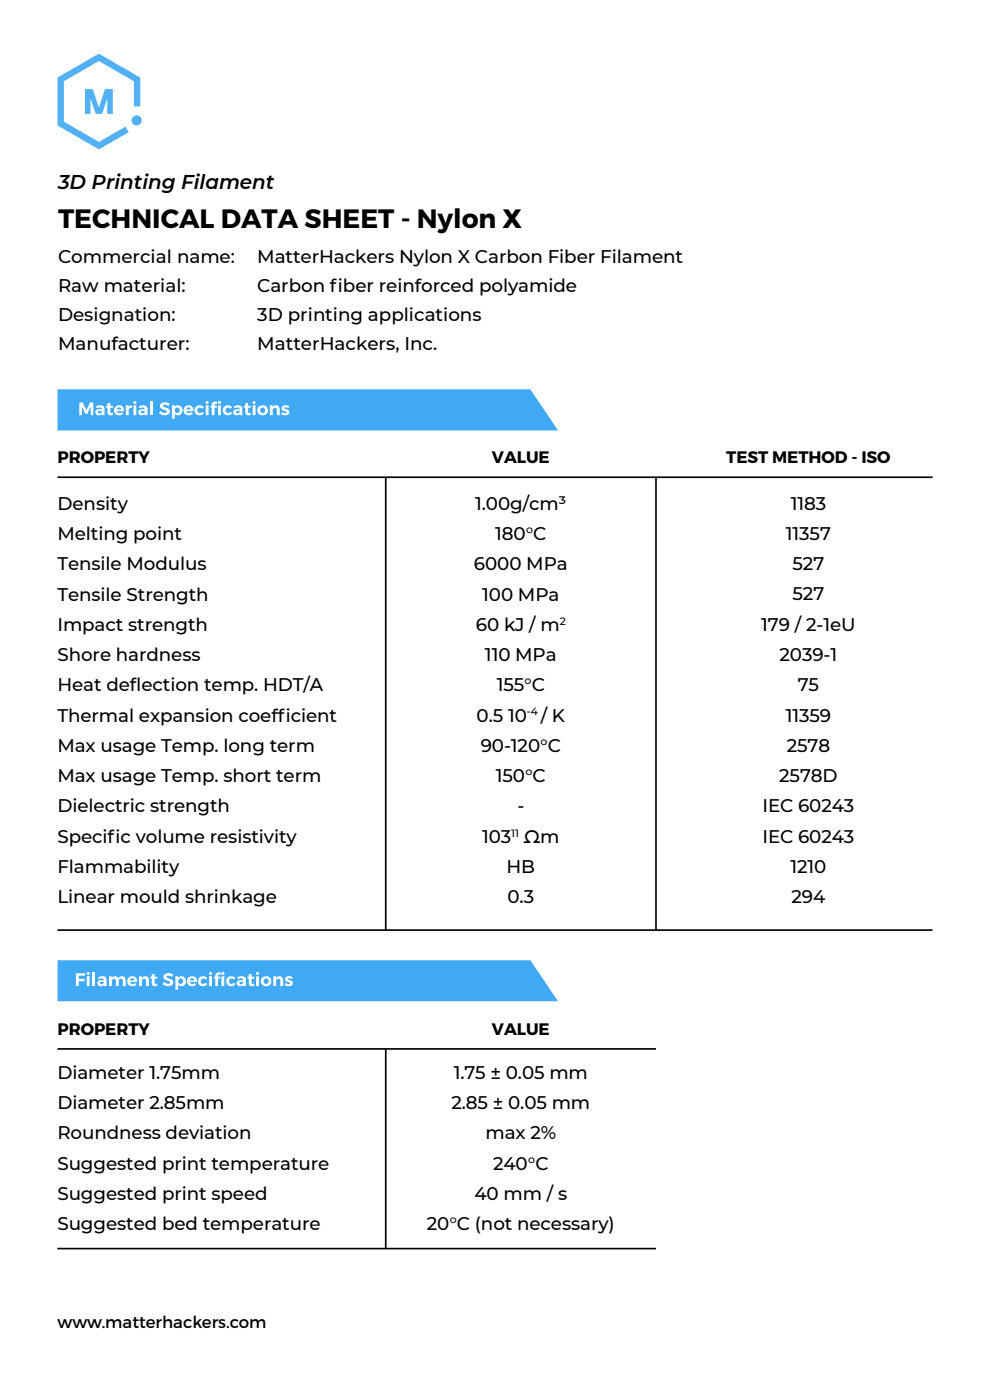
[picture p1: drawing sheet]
<svg xmlns="http://www.w3.org/2000/svg" width="210mm" height="297mm" viewBox="0 0 210 297" stroke-linecap="round" stroke-linejoin="round" font-family="sans-serif">
<g fill="#3fa9f5">
<path d="M12.2 16.5l8.8-5.1 8.8 5.1v6.1h-1.4v-5.4l-7.4-4.2-7.5 4.2v8.6l7.5 4.3 5.6-3.2 .7 1.2-6.3 3.6-8.8-5.1z"/>
<path d="M18 18.9h1.7l1.3 3.9 1.3-3.9h1.6v5.3h-1.1v-3.3l-1.1 3.3h-1.4l-1.1-3.3v3.3h-1.2z"/>
<path d="M12.2 82.6h100.3l5.9 8.7h-106.2z"/>
<path d="M12.2 203.7h100.3l5.9 8.7h-106.2z"/>
<circle cx="29" cy="25.5" r="1.08"/>
</g>
<path d="M12.2 101.2h185.6M81.8 101.2v96.1M139.2 101.2v96.1M12.2 197.3h185.6M12.2 222.5h127M81.8 222.5v42.4M12.2 264.9h127" fill="none" stroke="#000" stroke-width=".35"/>
<g fill="#fff">
<path d="M16.1 206.5h2v.5h-1.4v.7h1.2v.5h-1.2v1h-.6z"/>
<path d="M19.6 206.3h.6v2.9h-.6z"/>
<path d="M23.1 207.1h.6v.4a.8 .8 0 0 1 1.4 .1 .79 .79 0 0 1 .9-.5 .79 .79 0 0 1 .7 .8v1.3h-.6l-.1-1.4-.3-.2-.5 .3v1.3h-.6l-.1-1.4-.3-.2-.4 .3-.1 1.3h-.6z"/>
<path d="M29.5 207.1h.6v.4a.8 .8 0 0 1 .9-.4 .8 .8 0 0 1 .6 .8v1.3h-.6v-1.1l-.2-.4a.48 .48 0 0 0-.7 .5v1h-.6z"/>
<path d="M32.2 206.6h.6v.6h.6v.4h-.6v.9l.2 .2h.3l.1 .4-.5 .1a.6 .6 0 0 1-.7-.6v-1h-.3v-.4h.3z"/>
<path d="M34.9 206.7l.8-.2 1 .3-.2 .5-.6-.3-.5 .1v.3l.3 .1a.87 .87 0 0 1 .9 .5 .87 .87 0 0 1-.1 1 1.76 1.76 0 0 1-2-.2l.2-.5 .8 .4a.44 .44 0 0 0 .6-.3l-.4-.3a.97 .97 0 0 1-1-1.2z"/>
<path d="M42.2 207.5a1.15 1.15 0 0 1 1.8 0l-.4 .3a.55 .55 0 0 0-.8 0 .55 .55 0 0 0 0 .8 .55 .55 0 0 0 .8-.1l.4 .3a1.1 1.1 0 0 1-1.5 .3 1.1 1.1 0 0 1-.3-1.6z"/>
<path d="M48.2 207.5a1.15 1.15 0 0 1 1.8 0l-.4 .3a.55 .55 0 0 0-.8 0 .55 .55 0 0 0 0 .8 .55 .55 0 0 0 .8-.1l.4 .3a1.1 1.1 0 0 1-1.6 .3 1.1 1.1 0 0 1-.2-1.6z"/>
<path d="M52.8 206.6h.6v.6h.5v.4h-.5v.9l.2 .2h.3l.1 .4-.6 .1a.6 .6 0 0 1-.6-.6v-1h-.3v-.4h.3z"/>
<path d="M58 207.1h.6v.4a.8 .8 0 0 1 .9-.4 .8 .8 0 0 1 .6 .8v1.3h-.6v-1.1l-.2-.4a.48 .48 0 0 0-.7 .5v1h-.6z"/>
<path d="M60.7 207.3l.6-.2 .8 .2-.2 .4-.6-.2-.3 .2 .1 .1a.91 .91 0 0 1 1 1.1 1.24 1.24 0 0 1-1.7 0l.2-.4 .7 .3 .3-.2-.2-.1a.9 .9 0 0 1-.9-1z"/>
<path d="M16.8 85.4h.7l.8 1.6 .8-1.6h.7v2.7h-.6v-1.8l-.7 1.5h-.4l-.7-1.5v1.8h-.6z"/>
<path d="M22.8 85.5h.6v.6h.6v.4h-.6v.9l.2 .2 .3-.1 .1 .5-.5 .1a.6 .6 0 0 1-.7-.6v-1h-.3v-.4h.3z"/>
<path d="M26.7 86h.6v.4l.7-.4v.5a.56 .56 0 0 0-.7 .6v1h-.6z"/>
<path d="M31.8 85.2h.6v2.9h-.6z"/>
<path d="M34.2 85.6l.8-.3 1 .3-.2 .5-.6-.2-.6 .1 .1 .3 .3 .1a.87 .87 0 0 1 .9 .5 .87 .87 0 0 1-.2 1 1.76 1.76 0 0 1-1.9-.2l.2-.5 .7 .4a.44 .44 0 0 0 .7-.3l-.4-.3a.97 .97 0 0 1-1-1.2z"/>
<path d="M41.5 86.4a1.15 1.15 0 0 1 1.7 0l-.4 .3a.55 .55 0 0 0-.8-.1 .55 .55 0 0 0 0 .9 .55 .55 0 0 0 .8-.1l.5 .3a1.1 1.1 0 0 1-1.6 .2 1.1 1.1 0 0 1-.2-1.5z"/>
<path d="M47.4 86.4a1.15 1.15 0 0 1 1.8 0l-.4 .3a.55 .55 0 0 0-.8-.1 .55 .55 0 0 0 0 .9 .55 .55 0 0 0 .8-.1l.5 .3a1.1 1.1 0 0 1-1.6 .2 1.1 1.1 0 0 1-.3-1.5z"/>
<path d="M52 85.5h.6v.6h.6v.4h-.6v.9l.2 .2 .3-.1 .1 .5-.5 .1a.6 .6 0 0 1-.7-.6v-1h-.3v-.4h.3z"/>
<path d="M57.2 86h.6v.4a.8 .8 0 0 1 .9-.4 .8 .8 0 0 1 .6 .8v1.3h-.6v-1.1l-.2-.4a.48 .48 0 0 0-.7 .5v1h-.6z"/>
<path d="M60 86.1l.6-.1 .8 .2-.2 .4-.7-.2-.2 .2 .1 .1a.91 .91 0 0 1 .9 1 1.24 1.24 0 0 1-1.7 .1l.2-.4 .8 .3 .2-.2-.1-.1a.9 .9 0 0 1-.9-1.1z"/>
<path d="M18.4 207.1h.6v2.1h-.6zM18.4 206.5a.33 .33 0 0 1 .6 0 .33 .33 0 0 1-.6 0z"/>
<path d="M21.2 208.4v.3l.3 .1a.43 .43 0 0 0 .5-.5zM20.8 207.3l.6-.2a.91 .91 0 0 1 1.2 .7v1.4h-.6v-.2a.7 .7 0 0 1-1.2 0 .7 .7 0 0 1 .6-1l.6-.1a.65 .65 0 0 0-1-.2z"/>
<path d="M27.7 207.8l-.1 .2h.9a.47 .47 0 0 0-.3-.5 .47 .47 0 0 0-.5 .3zM27.2 207.5a1.07 1.07 0 0 1 1.3-.3 1.07 1.07 0 0 1 .6 1.1h-1.5a.63 .63 0 0 0 1.1 .2l.3 .4a1.13 1.13 0 0 1-1.6 .1 1.13 1.13 0 0 1-.2-1.5z"/>
<path d="M37.7 208.2a.56 .56 0 0 0 1.1 0 .56 .56 0 0 0-1.1 0zM37.2 207.1h.6v.3a.99 .99 0 0 1 1.4 .1 .99 .99 0 0 1 0 1.4 .99 .99 0 0 1-1.4 0v1.1h-.6z"/>
<path d="M40.3 207.8v.2h.9a.47 .47 0 0 0-.3-.5 .47 .47 0 0 0-.6 .3zM39.9 207.5a1.07 1.07 0 0 1 1.3-.3 1.07 1.07 0 0 1 .6 1.1h-1.5a.63 .63 0 0 0 1 .2l.4 .4a1.13 1.13 0 0 1-1.6 .1 1.13 1.13 0 0 1-.2-1.5z"/>
<path d="M44.4 207.1h.6v2.1h-.6zM44.3 206.5a.35 .35 0 0 1 .7 0 .35 .35 0 0 1-.7 0z"/>
<path d="M47 207.1h.6v2.1h-.6zM47 206.5a.33 .33 0 0 1 .6 0 .33 .33 0 0 1-.6 0zM45.9 206.5l.5-.2 .4 .1v.5a.34 .34 0 0 0-.4-.1 .34 .34 0 0 0-.2 .4h.5v.4h-.5v1.6h-.5v-1.6h-.3v-.4h.3z"/>
<path d="M50.8 208.4v.3l.3 .1a.43 .43 0 0 0 .5-.5zM50.3 207.3l.6-.2a.91 .91 0 0 1 1.3 .7v1.4h-.6v-.2a.7 .7 0 0 1-1.3 0 .7 .7 0 0 1 .7-1l.6-.1a.65 .65 0 0 0-1.1-.2z"/>
<path d="M54.3 207.1h.6v2.1h-.6zM54.3 206.5a.35 .35 0 0 1 .7 0 .35 .35 0 0 1-.7 0z"/>
<path d="M55.9 208.2a.6 .6 0 0 0 1.2 0 .6 .6 0 0 0-1.2 0zM55.4 208.1a1.11 1.11 0 0 1 2.2 0 1.11 1.11 0 0 1-2.2 0z"/>
<path d="M20.8 87.3v.3l.3 .1a.43 .43 0 0 0 .5-.5zM20.4 86.2l.6-.2a.91 .91 0 0 1 1.2 .7v1.4h-.6v-.3a.7 .7 0 0 1-1.2 .1 .7 .7 0 0 1 .6-1.1h.6a.65 .65 0 0 0-1.1-.2z"/>
<path d="M24.9 86.6l-.1 .3h.9a.47 .47 0 0 0-.3-.5 .47 .47 0 0 0-.5 .2zM24.4 86.4a1.07 1.07 0 0 1 1.3-.4 1.07 1.07 0 0 1 .6 1.2h-1.5a.63 .63 0 0 0 1.1 .2l.3 .3a1.13 1.13 0 0 1-1.6 .2 1.13 1.13 0 0 1-.2-1.5z"/>
<path d="M28.3 86h.6v2.1h-.6zM28.3 85.4a.33 .33 0 0 1 .6 0 .33 .33 0 0 1-.6 0z"/>
<path d="M29.9 87.3v.3l.3 .1a.43 .43 0 0 0 .5-.5zM29.5 86.2l.6-.2a.91 .91 0 0 1 1.2 .7v1.4h-.6v-.3a.7 .7 0 0 1-1.2 .1 .7 .7 0 0 1 .6-1.1h.6a.65 .65 0 0 0-1.1-.2z"/>
<path d="M37 87a.56 .56 0 0 0 1.1 0 .56 .56 0 0 0-1.1 0zM36.5 86h.6v.3a.99 .99 0 0 1 1.3 .1 .99 .99 0 0 1 0 1.3 .99 .99 0 0 1-1.3 .1v1h-.6z"/>
<path d="M39.6 86.6l-.1 .3h1a.47 .47 0 0 0-.4-.5 .47 .47 0 0 0-.5 .2zM39.1 86.4a1.07 1.07 0 0 1 1.3-.4 1.07 1.07 0 0 1 .6 1.2h-1.5a.63 .63 0 0 0 1.1 .2l.3 .3a1.13 1.13 0 0 1-1.5 .2 1.13 1.13 0 0 1-.3-1.5z"/>
<path d="M43.6 86h.6v2.1h-.6zM43.6 85.4a.35 .35 0 0 1 .7 0 .35 .35 0 0 1-.7 0z"/>
<path d="M46.3 86h.6v2.1h-.6zM46.2 85.4a.35 .35 0 0 1 .7 0 .35 .35 0 0 1-.7 0zM45.1 85.4l.6-.2 .4 .1v.5l-.5-.1-.1 .2v.2h.5v.4h-.5v1.6h-.6v-1.6h-.3v-.4h.3z"/>
<path d="M50.1 87.3v.3l.2 .1a.43 .43 0 0 0 .5-.5zM49.6 86.2l.6-.2a.91 .91 0 0 1 1.2 .7v1.4h-.6v-.3a.7 .7 0 0 1-1.2 .1 .7 .7 0 0 1 .7-1.1h.5a.65 .65 0 0 0-1-.2z"/>
<path d="M53.6 86h.6v2.1h-.6zM53.6 85.4a.33 .33 0 0 1 .6 0 .33 .33 0 0 1-.6 0z"/>
<path d="M55.2 87.1a.56 .56 0 0 0 1.1 0 .56 .56 0 0 0-1.1 0zM54.6 87a1.11 1.11 0 0 1 2.2 0 1.11 1.11 0 0 1-2.2 0z"/>
</g>
<text font-size="5.6" x="12.3" y="48.3">TECHNICAL DATA SHEET - Nylon X</text>
<text font-size="4.2" x="12.3" y="40.1">3D Printing Filament</text>
<g font-size="3.9">
<text x="12.3" y="55.8">Commercial name:</text>
<text x="54.6" y="55.8">MatterHackers Nylon X Carbon Fiber Filament</text>
<text x="12.3" y="61.9">Raw material:</text>
<text x="54.6" y="61.9">Carbon f</text>
<text x="70" y="61.9">iber reinforced polyamide</text>
<text x="12.3" y="68.1">Designation:</text>
<text x="54.6" y="68.1">3D printing applications</text>
<text x="12.3" y="74.2">Manufacturer:</text>
<text x="54.6" y="74.2">MatterHackers, Inc.</text>
<text x="12.2" y="108.1">Density</text>
<text x="100.8" y="108.1">1.00g/cm³</text>
<text x="167.7" y="108.1">1183</text>
<text x="12.2" y="114.6">Melting point</text>
<text x="105.1" y="114.6">180°C</text>
<text x="166.7" y="114.6">11357</text>
<text x="12.2" y="121">Tensile Modulus</text>
<text x="100.5" y="121">6000 MPa</text>
<text x="168.1" y="121">527</text>
<text x="12.2" y="127.4">Tensile Strength</text>
<text x="102.3" y="127.4">100 MPa</text>
<text x="168.1" y="127.4">527</text>
<text x="12.2" y="133.8">Impact strength</text>
<text x="100.9" y="133.8">60 kJ / m</text>
<text x="161.5" y="133.8">179 / 2-1eU</text>
<text x="12.2" y="140.2">Shore hardness</text>
<text x="102.9" y="140.2">110 MPa</text>
<text x="165.4" y="140.2">2039-1</text>
<text x="12.2" y="146.7">Heat def</text>
<text x="27.6" y="146.7">lection temp. HDT/A</text>
<text x="105.4" y="146.7">155°C</text>
<text x="169.2" y="146.7">75</text>
<text x="12.2" y="153.1">Thermal expansion coeff</text>
<text x="58.9" y="153.1">icient</text>
<text x="101.1" y="153.1">0.5 10</text>
<text x="114.7" y="153.1">/ K</text>
<text x="166.7" y="153.1">11359</text>
<text x="12.2" y="159.5">Max usage Temp. long term</text>
<text x="102" y="159.5">90-120°C</text>
<text x="166.9" y="159.5">2578</text>
<text x="12.2" y="165.9">Max usage Temp. short term</text>
<text x="105.2" y="165.9">150°C</text>
<text x="165.3" y="165.9">2578D</text>
<text x="12.2" y="172.3">Dielectric strength</text>
<text x="109.8" y="172.3">-</text>
<text x="161.7" y="172.3">IEC 60243</text>
<text x="12.2" y="178.8">Specif</text>
<text x="22.8" y="178.8">ic volume resistivity</text>
<text x="102.3" y="178.8">103 Ωm</text>
<text x="161.7" y="178.8">IEC 60243</text>
<text x="12.2" y="185.2">Flammability</text>
<text x="107.5" y="185.2">HB</text>
<text x="167.7" y="185.2">1210</text>
<text x="12.2" y="191.6">Linear mould shrinkage</text>
<text x="107.7" y="191.6">0.3</text>
<text x="167.9" y="191.6">294</text>
<text x="12.2" y="228.9">Diameter 1.75mm</text>
<text x="96.2" y="228.9">1.75 ± 0.05 mm</text>
<text x="12.2" y="235.3">Diameter 2.85mm</text>
<text x="95.8" y="235.3">2.85 ± 0.05 mm</text>
<text x="12.2" y="241.7">Roundness deviation</text>
<text x="103" y="241.7">max 2%</text>
<text x="12.2" y="248.1">Suggested print temperature</text>
<text x="104.6" y="248.1">240°C</text>
<text x="12.2" y="254.5">Suggested print speed</text>
<text x="100.7" y="254.5">40 mm / s</text>
<text x="12.2" y="261">Suggested bed temperature</text>
<text x="90.5" y="261">20°C (not necessary)</text>
</g>
<g font-size="3.5">
<text x="12.2" y="98.3">PROPERTY</text>
<text x="104.4" y="98.3">VALUE</text>
<text x="154.1" y="98.3">TEST METHOD - ISO</text>
<text x="12.2" y="219.6">PROPERTY</text>
<text x="104.4" y="219.6">VALUE</text>
<text x="12.2" y="281.6">www.matterhackers.com</text>
</g>
<g font-size="2.3">
<text x="118.7" y="132.5">2</text>
<text x="111.8" y="151.8">-4</text>
<text x="108.5" y="177.5">11</text>
</g>
</svg>
